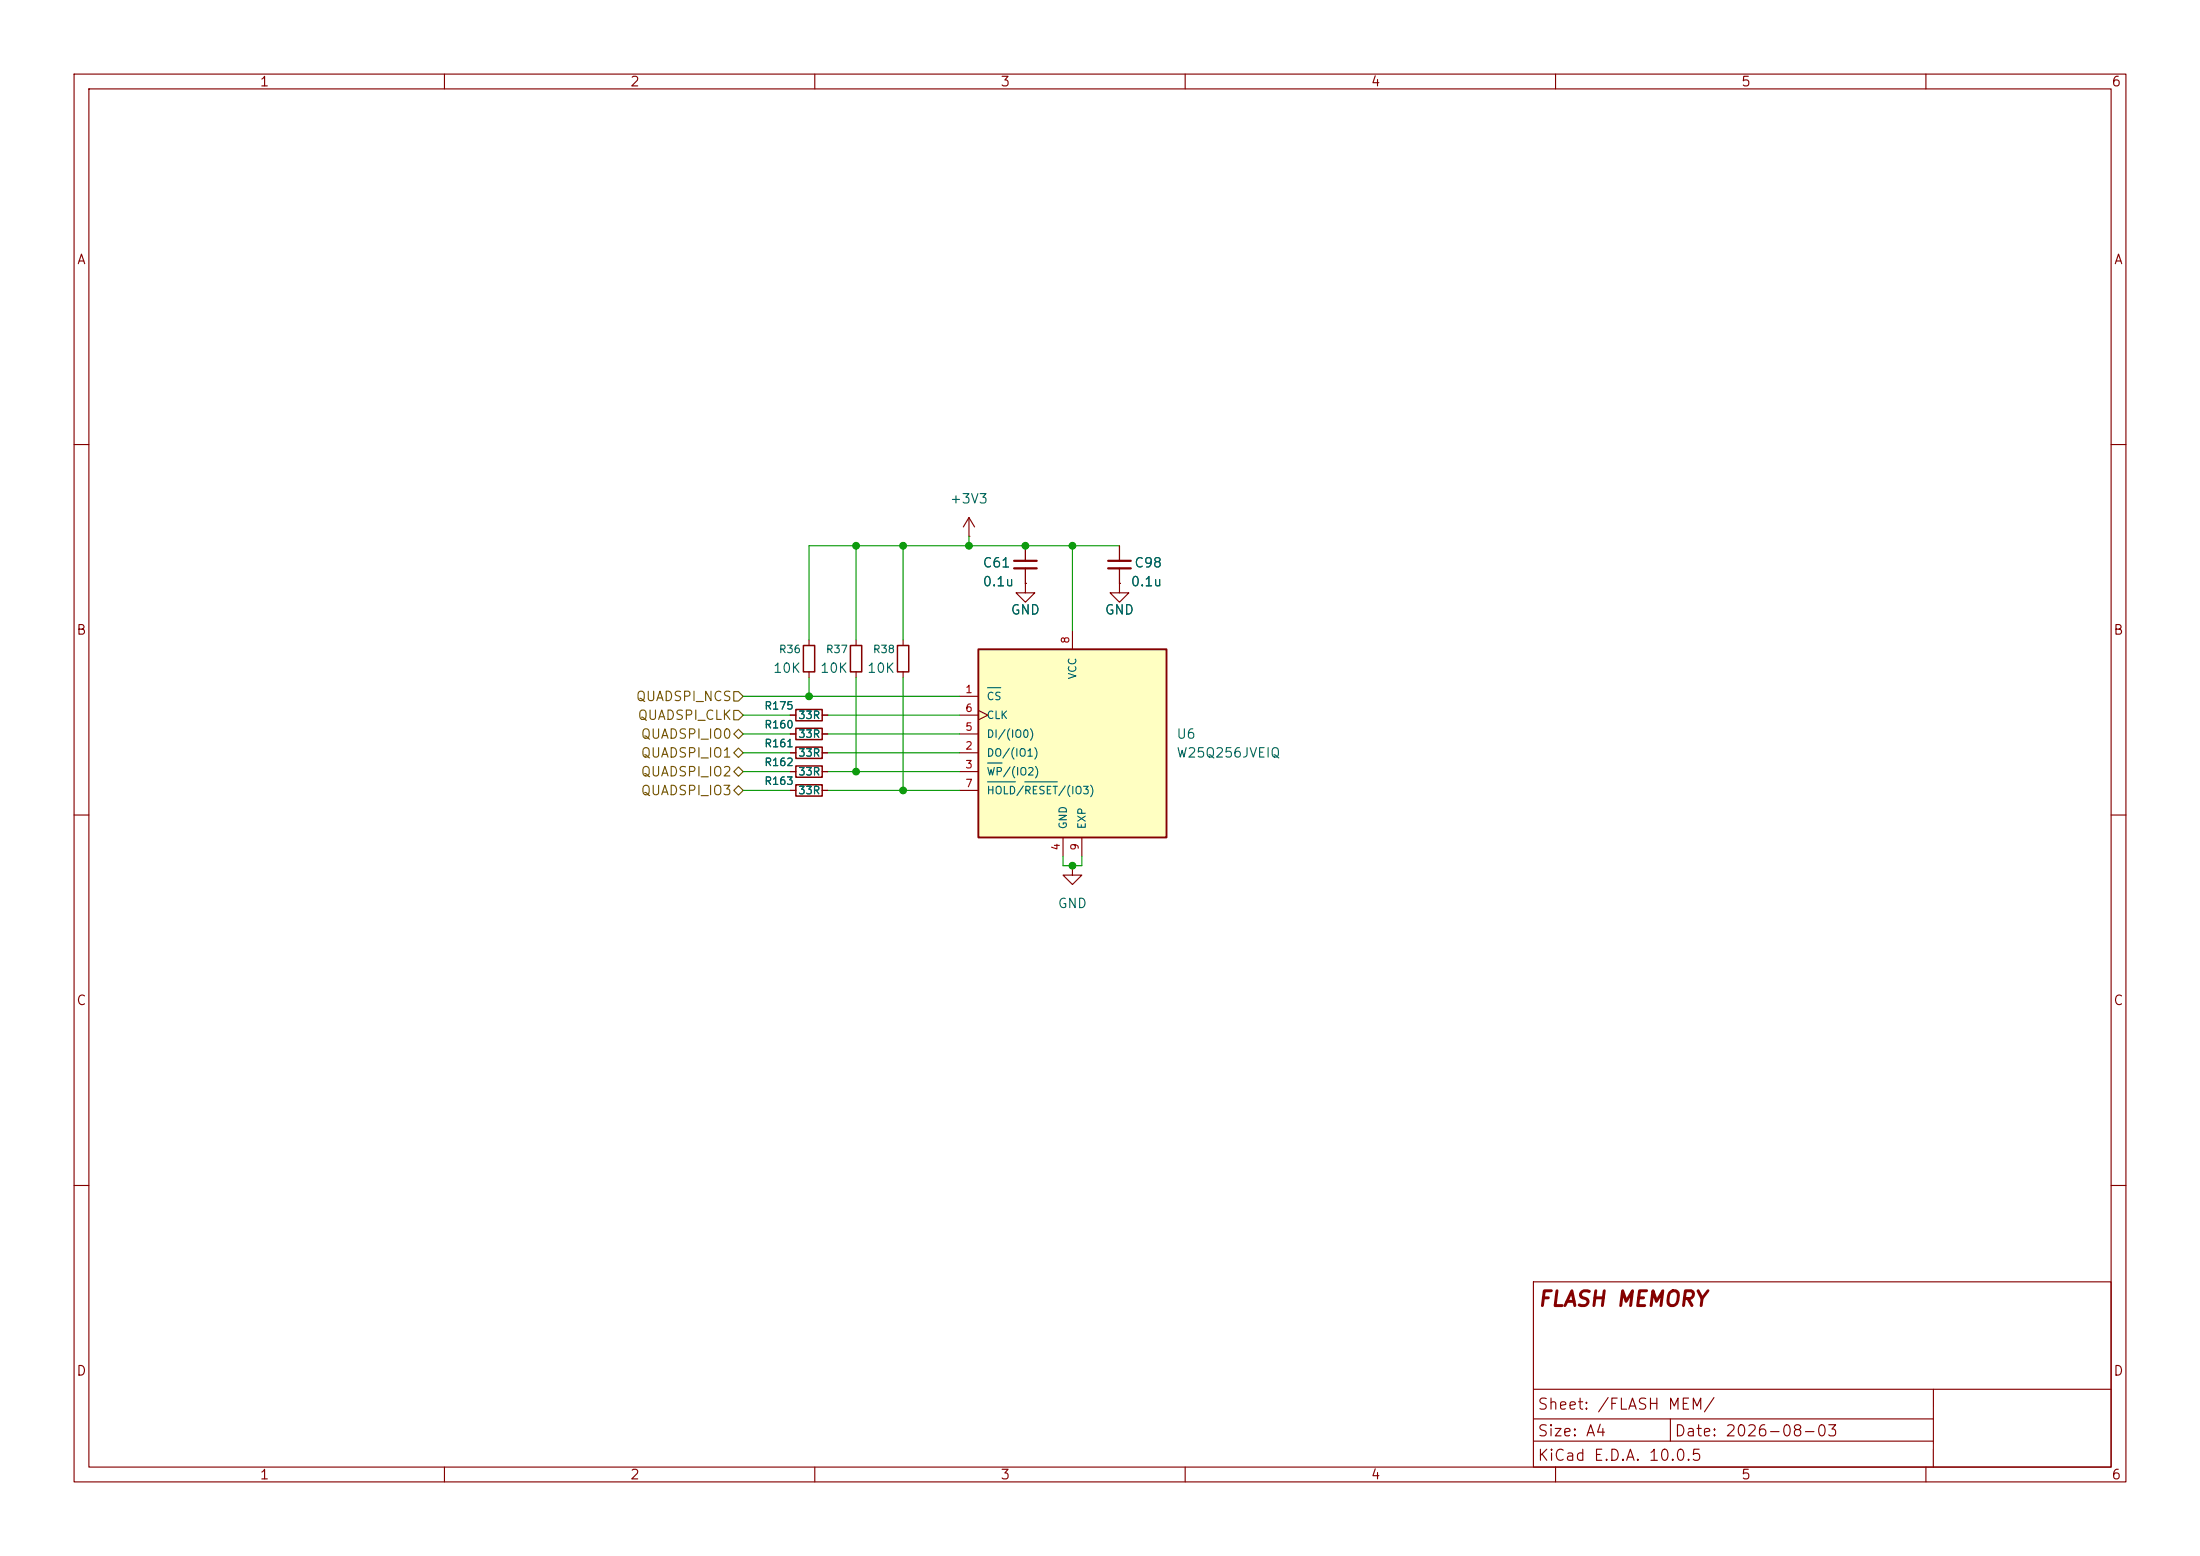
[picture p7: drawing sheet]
<svg xmlns="http://www.w3.org/2000/svg" width="297mm" height="210mm" viewBox="0 0 297 210" stroke-linecap="round" stroke-linejoin="round" font-family="sans-serif">
<g fill="none" stroke="#840000" stroke-width=".15">
<path d="M10 10h277v190h-277zM12 12h273v186h-273zM60 10v2M110 10v2M160 10v2M210 10v2M260 10v2M10 60h2M130.8 72.4h.1M130.8 69.9l-.8 1.2M130.8 69.9l.8 1.2M130.8 69.9v2.5"/>
<path d="M138.4 78.7v1.3h1.3l-1.3 1.3-1.2-1.3h1.2M138.4 78.7h.1M138.4 73.7v2M138.4 76.7v2M151.1 78.7v1.3h1.3l-1.3 1.3-1.2-1.3h1.2M151.1 78.7h.1M151.1 73.7v2M151.1 76.7v2M285 60h2M121.9 86.4v.7M121.9 90.7v.7M10 110h2"/>
<path d="M144.8 116.8v1.3h1.2l-1.2 1.3-1.3-1.3h1.3M144.8 116.8h.1M285 110h2M10 160h2M207 173h78v25h-78zM285 160h2M60 198v2M110 198v2M160 198v2M207 194.5h54M207 191.5h54M207 187.5h78"/>
<path d="M210 198v2M225.5 191.5v3M260 198v2M261 187.5v10.5"/>
</g>
<path d="M136.9 75.7h3.1M136.9 76.7h3.1M149.6 75.7h3.1M149.6 76.7h3.1" fill="none" stroke="#840000" stroke-width=".3"/>
<path d="M121.2 87.1h1.5v3.6h-1.5z" fill="none" stroke="#840000" stroke-width=".2"/>
<path d="M132.1 87.6h25.4v25.4h-25.4z" fill="#ffffc2"/>
<path d="M132.1 87.6h25.4v25.4h-25.4z" fill="none" stroke="#840000" stroke-width=".25"/>
<g fill="none" stroke="#840000" stroke-width=".15">
<path d="M138.4 78.7h.1M138.4 73.7v2M138.4 76.7v2M151.1 78.7h.1M151.1 73.7v2M151.1 76.7v2M106.7 99.1h.7M106.7 96.5h.7M109.2 86.4v.7M109.2 90.7v.7M111 99.1h.8M111 96.5h.8"/>
<path d="M115.6 86.4v.7M115.6 90.7v.7M129.5 94h2.6M129.5 99.1h2.6M129.5 96.5h2.6M132.1 95.9l1.3 .6-1.3 .7M144.8 85.1v2.6M106.7 101.6h.7M106.7 104.1h.7M106.7 106.7h.7M111 101.6h.8M111 104.1h.8"/>
<path d="M111 106.7h.8M129.5 101.6h2.6M129.5 104.1h2.6M129.5 106.7h2.6M143.5 113v2.6M146 113v2.6"/>
</g>
<path d="M133.3 92.8h1.8M133.3 103h2M133.3 105.5h3.8M138.3 105.5h4.4" fill="none" stroke="#006464" stroke-width=".15"/>
<path d="M107.4 98.3h3.6v1.5h-3.6zM107.4 95.8h3.6v1.5h-3.6zM108.5 87.1h1.5v3.6h-1.5zM114.8 87.1h1.5v3.6h-1.5zM107.4 100.8h3.6v1.6h-3.6zM107.4 103.4h3.6v1.5h-3.6zM107.4 105.9h3.6v1.5h-3.6z" fill="none" stroke="#840000" stroke-width=".2"/>
<path d="M99.1 95.9h.6l.6 .6-.6 .7h-.6zM99.1 99.1l.6-.7 .6 .7-.6 .6zM99.1 93.3h.6l.6 .7-.6 .6h-.6zM99.1 106.7l.6-.7 .6 .7-.6 .6zM99.1 101.6l.6-.6 .6 .6-.6 .6zM99.1 104.1l.6-.6 .6 .6-.6 .7z" fill="none" stroke="#725600" stroke-width=".15"/>
<g fill="none" stroke="#009600" stroke-width=".15">
<path d="M115.6 73.7v12.7M121.9 73.7v12.7M130.8 72.4v1.3M144.8 73.7v11.4M151.1 73.7h-41.9v12.7M100.3 99.1h6.4M100.3 96.5h6.4M100.3 94h29.2M109.2 91.4v2.6M111.8 99.1h17.7M111.8 96.5h17.7M115.6 91.4v12.7"/>
<path d="M121.9 91.4v15.3M100.3 104.1h6.4M100.3 106.7h6.4M100.3 101.6h6.4M111.8 104.1h17.7M111.8 106.7h17.7M111.8 101.6h17.7M143.5 115.6v1.2h2.5v-1.2"/>
</g>
<g fill="#009600" stroke="#009600" stroke-width=".14">
<circle cx="121.9" cy="106.7" r=".46"/>
<circle cx="115.6" cy="104.1" r=".46"/>
<circle cx="121.9" cy="73.7" r=".46"/>
<circle cx="130.8" cy="73.7" r=".46"/>
<circle cx="138.4" cy="73.7" r=".46"/>
<circle cx="115.6" cy="73.7" r=".46"/>
<circle cx="144.8" cy="73.7" r=".46"/>
<circle cx="144.8" cy="116.8" r=".46"/>
<circle cx="109.2" cy="94" r=".46"/>
</g>
<text font-size="2" fill="#840000" x="207.5" y="176.8">FLASH MEMORY</text>
<g font-size="1.5" fill="#840000">
<text x="207.5" y="190.6">Sheet: /FLASH MEM/</text>
<text x="207.5" y="197.5">KiCad E.D.A. 10.0.5</text>
<text x="207.5" y="194.2">Size: A4</text>
<text x="226" y="194.2">Date: 2026-08-03</text>
</g>
<g font-size="1.3" fill="#840000">
<text x="35" y="12">1</text>
<text x="85" y="12">2</text>
<text x="135" y="12">3</text>
<text x="185" y="12">4</text>
<text x="235" y="12">5</text>
<text x="285" y="12">6</text>
<text x="10.3" y="36">A</text>
<text x="285.3" y="36">A</text>
<text x="10.2" y="86">B</text>
<text x="285.2" y="86">B</text>
<text x="10.2" y="136">C</text>
<text x="285.2" y="136">C</text>
<text x="10.2" y="186">D</text>
<text x="285.2" y="186">D</text>
<text x="35" y="200">1</text>
<text x="85" y="200">2</text>
<text x="135" y="200">3</text>
<text x="185" y="200">4</text>
<text x="235" y="200">5</text>
<text x="285" y="200">6</text>
</g>
<g font-size="1.3" fill="#006464">
<text x="128.1" y="68.3">+3V3</text>
<text x="132.6" y="76.9">C61</text>
<text x="153" y="76.9">C98</text>
<text x="132.6" y="79.4">0.1u</text>
<text x="136.4" y="83.3">GND</text>
<text x="149.1" y="83.3">GND</text>
<text x="152.6" y="79.4">0.1u</text>
<text x="104.3" y="91.1">10K</text>
<text x="110.6" y="91.1">10K</text>
<text x="117" y="91.1">10K</text>
<text x="158.7" y="100">U6</text>
<text x="158.7" y="102.6">W25Q256JVEIQ</text>
<text x="142.7" y="122.9">GND</text>
</g>
<g font-size="1.3" fill="#725600">
<text x="85.8" y="94.9">QUADSPI_NCS</text>
<text x="86" y="97.5">QUADSPI_CLK</text>
<text x="86.4" y="100">QUADSPI_IO0</text>
<text x="86.4" y="107.6">QUADSPI_IO3</text>
<text x="86.4" y="102.6">QUADSPI_IO1</text>
<text x="86.4" y="105.1">QUADSPI_IO2</text>
</g>
<g font-size="1" fill="#006464">
<text x="105.1" y="88.4">R36</text>
<text x="111.4" y="88.4">R37</text>
<text x="117.8" y="88.4">R38</text>
<text x="133.1" y="94.7">CS</text>
<text x="145.5" y="91.8" transform="rotate(-90 145.5 91.8)">VCC</text>
<text x="103.1" y="101.1">R161</text>
<text x="103.1" y="98.6">R160</text>
<text x="103.1" y="96">R175</text>
<text x="107.7" y="99.8">33R</text>
<text x="107.7" y="97.3">33R</text>
<text x="133.1" y="99.8">DI/(IO0)</text>
<text x="133.1" y="97.3">CLK</text>
<text x="103.1" y="103.6">R162</text>
<text x="103.1" y="106.2">R163</text>
<text x="107.7" y="102.4">33R</text>
<text x="107.7" y="104.9">33R</text>
<text x="107.7" y="107.4">33R</text>
<text x="133.1" y="102.4">DO/(IO1)</text>
<text x="133.1" y="104.9">WP/(IO2)</text>
<text x="133.1" y="107.4">HOLD/RESET/(IO3)</text>
<text x="144.3" y="112" transform="rotate(-90 144.3 112)">GND</text>
<text x="146.8" y="112" transform="rotate(-90 146.8 112)">EXP</text>
</g>
<g font-size="1" fill="#a90000">
<text x="144.6" y="87" transform="rotate(-90 144.6 87)">8</text>
<text x="130.2" y="93.8">1</text>
<text x="130.2" y="101.4">2</text>
<text x="130.2" y="98.9">5</text>
<text x="130.2" y="96.3">6</text>
<text x="130.2" y="104">3</text>
<text x="130.2" y="106.5">7</text>
<text x="143.3" y="114.9" transform="rotate(-90 143.3 114.9)">4</text>
<text x="145.9" y="114.9" transform="rotate(-90 145.9 114.9)">9</text>
</g>
</svg>
